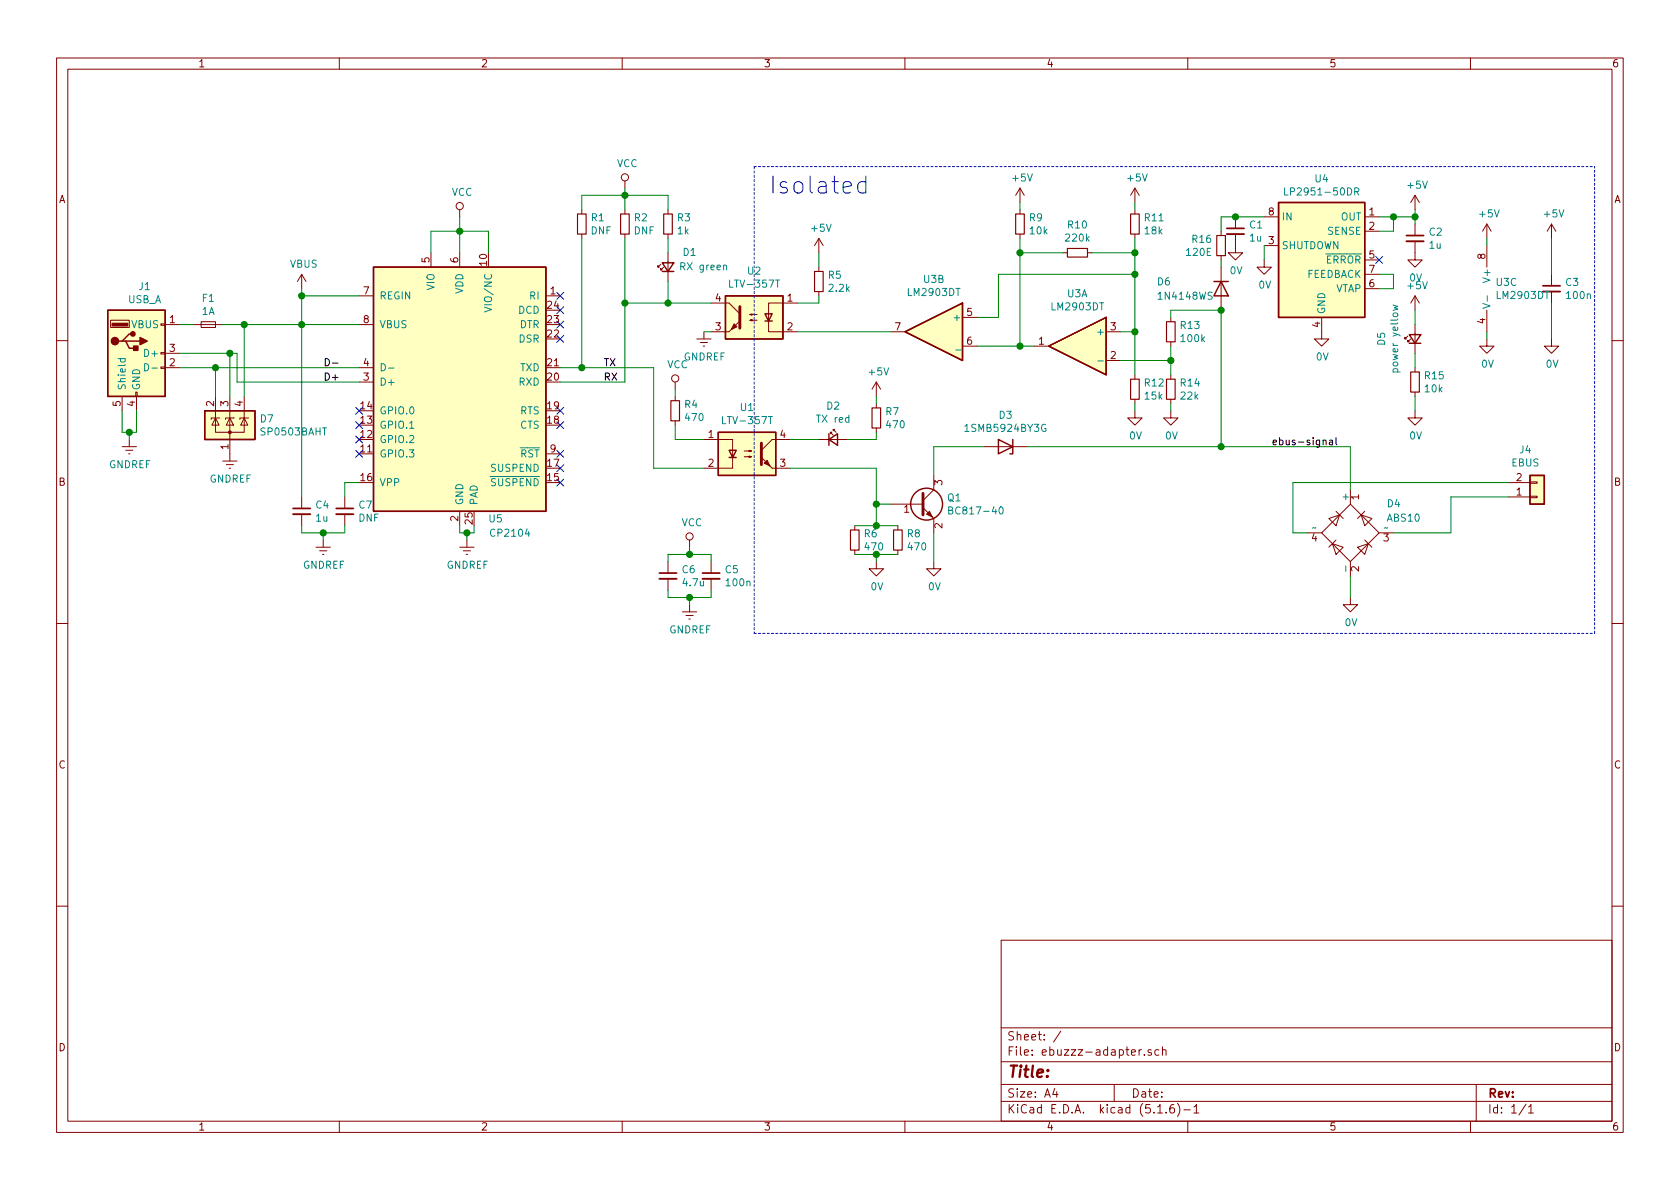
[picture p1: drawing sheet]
EESchema Schematic File Version 4
EELAYER 30 0
EELAYER END
$Descr A4 11693 8268
encoding utf-8
Sheet 1 1
Title ""
Date ""
Rev ""
Comp ""
Comment1 ""
Comment2 ""
Comment3 ""
Comment4 ""
$EndDescr
$Comp
L Diode_Bridge:ABS10 D4
U 1 1
P 9400 3700
F 0 "D4" V 9600 3450 50  0000 R CNN
F 1 "ABS10" V 9500 3450 50  0000 R CNN
F 2 "Diode_SMD:Diode_Bridge_Diotec_ABS" H 9550 3825 50  0001 L CNN
F 3 "https://diotec.com/tl_files/diotec/files/pdf/datasheets/abs2.pdf" H 9400 3700 50  0001 C CNN
F 4 "3127182" V 9400 3700 50  0001 C CNN "Farnell"
F 5 "C65028" V 9400 3700 50  0001 C CNN "LCSC"
	1    9400 3700
	0    -1   -1   0   
$EndComp
Wire Wire Line
	10500 3450 10100 3450
Wire Wire Line
	10500 3350 9000 3350
Wire Wire Line
	9000 3350 9000 3700
Wire Wire Line
	9000 3700 9100 3700
Wire Wire Line
	9400 4000 9400 4150
$Comp
L Comparator:LM2903 U3
U 1 1
P 7500 2400
F 0 "U3" H 7500 2767 50  0000 C CNN
F 1 "LM2903DT" H 7500 2676 50  0000 C CNN
F 2 "Package_SO:SOIC-8_3.9x4.9mm_P1.27mm" H 7500 2400 50  0001 C CNN
F 3 "http://www.ti.com/lit/ds/symlink/lm393-n.pdf" H 7500 2400 50  0001 C CNN
F 4 "2382615" H 7500 2400 50  0001 C CNN "Farnell"
F 5 "C98194" H 7500 2400 50  0001 C CNN "LCSC"
	1    7500 2400
	-1   0    0    -1  
$EndComp
$Comp
L Comparator:LM2903 U3
U 2 1
P 6500 2300
F 0 "U3" H 6500 2667 50  0000 C CNN
F 1 "LM2903DT" H 6500 2576 50  0000 C CNN
F 2 "Package_SO:SOIC-8_3.9x4.9mm_P1.27mm" H 6500 2300 50  0001 C CNN
F 3 "http://www.ti.com/lit/ds/symlink/lm393-n.pdf" H 6500 2300 50  0001 C CNN
	2    6500 2300
	-1   0    0    -1  
$EndComp
$Comp
L Comparator:LM2903 U3
U 3 1
P 10450 2000
F 0 "U3" H 10408 2046 50  0000 L CNN
F 1 "LM2903DT" H 10408 1955 50  0000 L CNN
F 2 "Package_SO:SOIC-8_3.9x4.9mm_P1.27mm" H 10450 2000 50  0001 C CNN
F 3 "http://www.ti.com/lit/ds/symlink/lm393-n.pdf" H 10450 2000 50  0001 C CNN
	3    10450 2000
	1    0    0    -1  
$EndComp
$Comp
L Device:R_Small R14
U 1 1
P 8150 2700
F 0 "R14" H 8209 2746 50  0000 L CNN
F 1 "22k" H 8209 2655 50  0000 L CNN
F 2 "Resistor_SMD:R_0805_2012Metric" H 8150 2700 50  0001 C CNN
F 3 "~" H 8150 2700 50  0001 C CNN
F 4 "C17560" H 8150 2700 50  0001 C CNN "LCSC"
	1    8150 2700
	1    0    0    -1  
$EndComp
$Comp
L Device:R_Small R12
U 1 1
P 7900 2700
F 0 "R12" H 7959 2746 50  0000 L CNN
F 1 "15k" H 7959 2655 50  0000 L CNN
F 2 "Resistor_SMD:R_0805_2012Metric" H 7900 2700 50  0001 C CNN
F 3 "~" H 7900 2700 50  0001 C CNN
F 4 "C17475" H 7900 2700 50  0001 C CNN "LCSC"
	1    7900 2700
	1    0    0    -1  
$EndComp
$Comp
L Device:R_Small R11
U 1 1
P 7900 1550
F 0 "R11" H 7959 1596 50  0000 L CNN
F 1 "18k" H 7959 1505 50  0000 L CNN
F 2 "Resistor_SMD:R_0805_2012Metric" H 7900 1550 50  0001 C CNN
F 3 "~" H 7900 1550 50  0001 C CNN
F 4 "C17506" H 7900 1550 50  0001 C CNN "LCSC"
	1    7900 1550
	1    0    0    -1  
$EndComp
$Comp
L Device:R_Small R13
U 1 1
P 8150 2300
F 0 "R13" H 8209 2346 50  0000 L CNN
F 1 "100k" H 8209 2255 50  0000 L CNN
F 2 "Resistor_SMD:R_0805_2012Metric" H 8150 2300 50  0001 C CNN
F 3 "~" H 8150 2300 50  0001 C CNN
F 4 "C17407" H 8150 2300 50  0001 C CNN "LCSC"
	1    8150 2300
	1    0    0    -1  
$EndComp
$Comp
L Device:R_Small R10
U 1 1
P 7500 1750
F 0 "R10" V 7304 1750 50  0000 C CNN
F 1 "220k" V 7395 1750 50  0000 C CNN
F 2 "Resistor_SMD:R_0805_2012Metric" H 7500 1750 50  0001 C CNN
F 3 "~" H 7500 1750 50  0001 C CNN
F 4 "C17556" V 7500 1750 50  0001 C CNN "LCSC"
	1    7500 1750
	0    1    1    0   
$EndComp
$Comp
L Device:R_Small R9
U 1 1
P 7100 1550
F 0 "R9" H 7159 1596 50  0000 L CNN
F 1 "10k" H 7159 1505 50  0000 L CNN
F 2 "Resistor_SMD:R_0805_2012Metric" H 7100 1550 50  0001 C CNN
F 3 "~" H 7100 1550 50  0001 C CNN
F 4 "C17414" H 7100 1550 50  0001 C CNN "LCSC"
	1    7100 1550
	1    0    0    -1  
$EndComp
$Comp
L Device:R_Small R5
U 1 1
P 5700 1950
F 0 "R5" H 5759 1996 50  0000 L CNN
F 1 "2.2k" H 5759 1905 50  0000 L CNN
F 2 "Resistor_SMD:R_0805_2012Metric" H 5700 1950 50  0001 C CNN
F 3 "~" H 5700 1950 50  0001 C CNN
F 4 "C17520" H 5700 1950 50  0001 C CNN "LCSC"
	1    5700 1950
	1    0    0    -1  
$EndComp
$Comp
L power:0V #PWR011
U 1 1
P 9400 4150
F 0 "#PWR011" H 9400 3900 50  0001 C CNN
F 1 "0V" H 9405 3977 50  0000 C CNN
F 2 "" H 9400 4150 50  0001 C CNN
F 3 "" H 9400 4150 50  0001 C CNN
	1    9400 4150
	1    0    0    -1  
$EndComp
$Comp
L power:0V #PWR07
U 1 1
P 8150 2850
F 0 "#PWR07" H 8150 2600 50  0001 C CNN
F 1 "0V" H 8155 2677 50  0000 C CNN
F 2 "" H 8150 2850 50  0001 C CNN
F 3 "" H 8150 2850 50  0001 C CNN
	1    8150 2850
	1    0    0    -1  
$EndComp
$Comp
L power:0V #PWR06
U 1 1
P 7900 2850
F 0 "#PWR06" H 7900 2600 50  0001 C CNN
F 1 "0V" H 7905 2677 50  0000 C CNN
F 2 "" H 7900 2850 50  0001 C CNN
F 3 "" H 7900 2850 50  0001 C CNN
	1    7900 2850
	1    0    0    -1  
$EndComp
Wire Wire Line
	8150 2800 8150 2850
Wire Wire Line
	7800 2500 8150 2500
Wire Wire Line
	8150 2500 8150 2600
Wire Wire Line
	8150 2400 8150 2500
Connection ~ 8150 2500
Wire Wire Line
	7800 2300 7900 2300
Wire Wire Line
	7900 2300 7900 2600
Connection ~ 7900 2300
Wire Wire Line
	7900 1650 7900 1750
Wire Wire Line
	7600 1750 7900 1750
Connection ~ 7900 1750
Wire Wire Line
	7100 1400 7100 1450
Wire Wire Line
	7100 1750 7400 1750
Connection ~ 7100 1750
Wire Wire Line
	7100 2400 7200 2400
Wire Wire Line
	6800 2200 6950 2200
Wire Wire Line
	6800 2400 7100 2400
Connection ~ 7100 2400
Wire Wire Line
	6200 2300 5550 2300
Wire Notes Line
	5250 1150 5250 4400
Wire Notes Line
	11100 4400 11100 1150
Text Notes 5350 1350 0    118  ~ 0
Isolated
Wire Wire Line
	9700 3700 10100 3700
Wire Wire Line
	10100 3700 10100 3450
$Comp
L power:+5V #PWR01
U 1 1
P 5700 1750
F 0 "#PWR01" H 5700 1600 50  0001 C CNN
F 1 "+5V" H 5715 1923 50  0000 C CNN
F 2 "" H 5700 1750 50  0001 C CNN
F 3 "" H 5700 1750 50  0001 C CNN
	1    5700 1750
	1    0    0    -1  
$EndComp
Wire Wire Line
	5700 1750 5700 1850
Wire Wire Line
	5700 2050 5700 2100
Wire Wire Line
	5700 2100 5550 2100
$Comp
L power:+5V #PWR016
U 1 1
P 10350 1650
F 0 "#PWR016" H 10350 1500 50  0001 C CNN
F 1 "+5V" H 10365 1823 50  0000 C CNN
F 2 "" H 10350 1650 50  0001 C CNN
F 3 "" H 10350 1650 50  0001 C CNN
	1    10350 1650
	1    0    0    -1  
$EndComp
$Comp
L power:0V #PWR017
U 1 1
P 10350 2350
F 0 "#PWR017" H 10350 2100 50  0001 C CNN
F 1 "0V" H 10355 2177 50  0000 C CNN
F 2 "" H 10350 2350 50  0001 C CNN
F 3 "" H 10350 2350 50  0001 C CNN
	1    10350 2350
	1    0    0    -1  
$EndComp
Wire Wire Line
	10350 2300 10350 2350
Wire Wire Line
	10350 1650 10350 1700
$Comp
L Regulator_Linear:LP2951-5.0_SOIC U4
U 1 1
P 9200 1800
F 0 "U4" H 9200 2367 50  0000 C CNN
F 1 "LP2951-50DR" H 9200 2276 50  0000 C CNN
F 2 "Package_SO:SOIC-8_3.9x4.9mm_P1.27mm" H 9200 1150 50  0001 C CNN
F 3 "http://www.ti.com/lit/ds/symlink/lp2951-n.pdf" H 9200 1800 50  0001 C CNN
F 4 "1755065" H 9200 1800 50  0001 C CNN "Farnell"
F 5 "C109380" H 9200 1800 50  0001 C CNN "LCSC"
	1    9200 1800
	1    0    0    -1  
$EndComp
Wire Wire Line
	9400 3400 9400 3100
Wire Wire Line
	9400 3100 8500 3100
Wire Wire Line
	8500 3100 8500 2150
Wire Wire Line
	8500 2150 8150 2150
Wire Wire Line
	8150 2150 8150 2200
$Comp
L power:0V #PWR010
U 1 1
P 9200 2300
F 0 "#PWR010" H 9200 2050 50  0001 C CNN
F 1 "0V" H 9205 2127 50  0000 C CNN
F 2 "" H 9200 2300 50  0001 C CNN
F 3 "" H 9200 2300 50  0001 C CNN
	1    9200 2300
	1    0    0    -1  
$EndComp
NoConn ~ 9600 1800
Wire Wire Line
	9600 1900 9700 1900
Wire Wire Line
	9700 1900 9700 2000
Wire Wire Line
	9700 2000 9600 2000
Wire Wire Line
	9600 1500 9700 1500
Wire Wire Line
	9700 1500 9700 1600
Wire Wire Line
	9700 1600 9600 1600
$Comp
L power:0V #PWR09
U 1 1
P 8800 1800
F 0 "#PWR09" H 8800 1550 50  0001 C CNN
F 1 "0V" H 8805 1627 50  0000 C CNN
F 2 "" H 8800 1800 50  0001 C CNN
F 3 "" H 8800 1800 50  0001 C CNN
	1    8800 1800
	1    0    0    -1  
$EndComp
Wire Wire Line
	8800 1700 8800 1800
Wire Wire Line
	8500 1500 8500 1600
Wire Wire Line
	8500 1500 8600 1500
$Comp
L Device:C_Small C1
U 1 1
P 8600 1600
F 0 "C1" H 8692 1646 50  0000 L CNN
F 1 "1u" H 8692 1555 50  0000 L CNN
F 2 "Capacitor_SMD:C_0805_2012Metric" H 8600 1600 50  0001 C CNN
F 3 "~" H 8600 1600 50  0001 C CNN
F 4 "C28323" H 8600 1600 50  0001 C CNN "LCSC"
	1    8600 1600
	1    0    0    -1  
$EndComp
Connection ~ 8600 1500
Wire Wire Line
	8600 1500 8800 1500
$Comp
L power:0V #PWR08
U 1 1
P 8600 1700
F 0 "#PWR08" H 8600 1450 50  0001 C CNN
F 1 "0V" H 8605 1527 50  0000 C CNN
F 2 "" H 8600 1700 50  0001 C CNN
F 3 "" H 8600 1700 50  0001 C CNN
	1    8600 1700
	1    0    0    -1  
$EndComp
$Comp
L Device:C_Small C2
U 1 1
P 9850 1650
F 0 "C2" H 9942 1696 50  0000 L CNN
F 1 "1u" H 9942 1605 50  0000 L CNN
F 2 "Capacitor_SMD:C_0805_2012Metric" H 9850 1650 50  0001 C CNN
F 3 "~" H 9850 1650 50  0001 C CNN
F 4 "C28323" H 9850 1650 50  0001 C CNN "LCSC"
	1    9850 1650
	1    0    0    -1  
$EndComp
$Comp
L power:0V #PWR013
U 1 1
P 9850 1750
F 0 "#PWR013" H 9850 1500 50  0001 C CNN
F 1 "0V" H 9855 1577 50  0000 C CNN
F 2 "" H 9850 1750 50  0001 C CNN
F 3 "" H 9850 1750 50  0001 C CNN
	1    9850 1750
	1    0    0    -1  
$EndComp
Wire Wire Line
	9700 1500 9850 1500
Connection ~ 9700 1500
$Comp
L power:+5V #PWR012
U 1 1
P 9850 1450
F 0 "#PWR012" H 9850 1300 50  0001 C CNN
F 1 "+5V" H 9865 1623 50  0000 C CNN
F 2 "" H 9850 1450 50  0001 C CNN
F 3 "" H 9850 1450 50  0001 C CNN
	1    9850 1450
	1    0    0    -1  
$EndComp
Wire Wire Line
	9850 1450 9850 1500
Connection ~ 9850 1500
Wire Wire Line
	9850 1500 9850 1550
$Comp
L Device:LED_Small D2
U 1 1
P 5800 3050
F 0 "D2" H 5800 3285 50  0000 C CNN
F 1 "TX red" H 5800 3194 50  0000 C CNN
F 2 "LED_SMD:LED_0805_2012Metric" V 5800 3050 50  0001 C CNN
F 3 "~" V 5800 3050 50  0001 C CNN
F 4 "C84256" H 5800 3050 50  0001 C CNN "LCSC"
	1    5800 3050
	1    0    0    -1  
$EndComp
$Comp
L Device:R_Small R7
U 1 1
P 6100 2900
F 0 "R7" H 6159 2946 50  0000 L CNN
F 1 "470" H 6159 2855 50  0000 L CNN
F 2 "Resistor_SMD:R_0805_2012Metric" H 6100 2900 50  0001 C CNN
F 3 "~" H 6100 2900 50  0001 C CNN
F 4 "C17710" H 6100 2900 50  0001 C CNN "LCSC"
	1    6100 2900
	1    0    0    -1  
$EndComp
$Comp
L power:+5V #PWR02
U 1 1
P 6100 2750
F 0 "#PWR02" H 6100 2600 50  0001 C CNN
F 1 "+5V" H 6115 2923 50  0000 C CNN
F 2 "" H 6100 2750 50  0001 C CNN
F 3 "" H 6100 2750 50  0001 C CNN
	1    6100 2750
	1    0    0    -1  
$EndComp
Wire Wire Line
	6100 2750 6100 2800
Wire Wire Line
	6100 3000 6100 3050
Wire Wire Line
	6100 3050 5900 3050
Wire Wire Line
	5700 3050 5500 3050
$Comp
L Transistor_BJT:BC817 Q1
U 1 1
P 6400 3500
F 0 "Q1" H 6590 3546 50  0000 L CNN
F 1 "BC817-40" H 6590 3455 50  0000 L CNN
F 2 "Package_TO_SOT_SMD:SOT-23" H 6600 3425 50  0001 L CIN
F 3 "http://www.fairchildsemi.com/ds/BC/BC817.pdf" H 6400 3500 50  0001 L CNN
F 4 "1798081" H 6400 3500 50  0001 C CNN "Farnell"
F 5 "C181151" H 6400 3500 50  0001 C CNN "LCSC"
	1    6400 3500
	1    0    0    -1  
$EndComp
Wire Wire Line
	5500 3250 6100 3250
Wire Wire Line
	6100 3250 6100 3500
Wire Wire Line
	6100 3500 6200 3500
Wire Wire Line
	6100 3500 6100 3650
Connection ~ 6100 3500
$Comp
L power:0V #PWR03
U 1 1
P 6100 3900
F 0 "#PWR03" H 6100 3650 50  0001 C CNN
F 1 "0V" H 6105 3727 50  0000 C CNN
F 2 "" H 6100 3900 50  0001 C CNN
F 3 "" H 6100 3900 50  0001 C CNN
	1    6100 3900
	1    0    0    -1  
$EndComp
Wire Wire Line
	6500 3700 6500 3900
Wire Wire Line
	6100 3850 6100 3900
$Comp
L Diode:Z1SMAxxx D3
U 1 1
P 7000 3100
F 0 "D3" H 7000 2884 50  0000 C CNN
F 1 "1SMB5924BY3G" H 7000 2975 50  0000 C CNN
F 2 "Diode_SMD:D_SMA" H 7000 2925 50  0001 C CNN
F 3 "https://diotec.com/tl_files/diotec/files/pdf/datasheets/z1sma1.pdf" H 7000 3100 50  0001 C CNN
F 4 "1611267" H 7000 3100 50  0001 C CNN "Farnell"
F 5 "C53166" H 7000 3100 50  0001 C CNN "LCSC"
	1    7000 3100
	-1   0    0    1   
$EndComp
Wire Wire Line
	6850 3100 6500 3100
Wire Wire Line
	6500 3100 6500 3300
Wire Wire Line
	7150 3100 8500 3100
Connection ~ 8500 3100
$Comp
L Device:LED_Small D1
U 1 1
P 4650 1850
F 0 "D1" V 4750 1700 50  0000 C CNN
F 1 "RX green" V 4650 1600 50  0000 C CNN
F 2 "LED_SMD:LED_0805_2012Metric" V 4650 1850 50  0001 C CNN
F 3 "~" V 4650 1850 50  0001 C CNN
F 4 "C2297" V 4650 1850 50  0001 C CNN "LCSC"
	1    4650 1850
	0    -1   -1   0   
$EndComp
$Comp
L Device:R_Small R1
U 1 1
P 4050 1550
F 0 "R1" H 4109 1596 50  0000 L CNN
F 1 "DNF" H 4109 1505 50  0000 L CNN
F 2 "Resistor_SMD:R_0805_2012Metric" H 4050 1550 50  0001 C CNN
F 3 "~" H 4050 1550 50  0001 C CNN
	1    4050 1550
	1    0    0    -1  
$EndComp
$Comp
L Device:R_Small R4
U 1 1
P 4700 2850
F 0 "R4" H 4759 2896 50  0000 L CNN
F 1 "470" H 4759 2805 50  0000 L CNN
F 2 "Resistor_SMD:R_0805_2012Metric" H 4700 2850 50  0001 C CNN
F 3 "~" H 4700 2850 50  0001 C CNN
F 4 "C17710" H 4700 2850 50  0001 C CNN "LCSC"
	1    4700 2850
	1    0    0    -1  
$EndComp
Wire Wire Line
	4700 2950 4700 3050
Wire Wire Line
	4700 3050 4900 3050
Wire Wire Line
	4900 3250 4550 3250
$Comp
L Device:R_Small R8
U 1 1
P 6250 3750
F 0 "R8" H 6309 3796 50  0000 L CNN
F 1 "470" H 6309 3705 50  0000 L CNN
F 2 "Resistor_SMD:R_0805_2012Metric" H 6250 3750 50  0001 C CNN
F 3 "~" H 6250 3750 50  0001 C CNN
F 4 "C17710" H 6250 3750 50  0001 C CNN "LCSC"
	1    6250 3750
	1    0    0    -1  
$EndComp
$Comp
L Device:R_Small R6
U 1 1
P 5950 3750
F 0 "R6" H 6009 3796 50  0000 L CNN
F 1 "470" H 6009 3705 50  0000 L CNN
F 2 "Resistor_SMD:R_0805_2012Metric" H 5950 3750 50  0001 C CNN
F 3 "~" H 5950 3750 50  0001 C CNN
F 4 "C17710" H 5950 3750 50  0001 C CNN "LCSC"
	1    5950 3750
	1    0    0    -1  
$EndComp
Wire Wire Line
	6100 3650 5950 3650
Wire Wire Line
	6100 3650 6250 3650
Connection ~ 6100 3650
Wire Wire Line
	5950 3850 6100 3850
Wire Wire Line
	6100 3850 6250 3850
Connection ~ 6100 3850
Wire Wire Line
	4350 1350 4350 1450
Wire Wire Line
	4650 1350 4650 1450
Wire Wire Line
	4650 1650 4650 1750
Wire Wire Line
	4350 2100 4650 2100
Wire Wire Line
	4650 1950 4650 2100
$Comp
L Device:C_Small C3
U 1 1
P 10800 2000
F 0 "C3" H 10892 2046 50  0000 L CNN
F 1 "100n" H 10892 1955 50  0000 L CNN
F 2 "Capacitor_SMD:C_0805_2012Metric" H 10800 2000 50  0001 C CNN
F 3 "~" H 10800 2000 50  0001 C CNN
F 4 "C49678" H 10800 2000 50  0001 C CNN "LCSC"
	1    10800 2000
	1    0    0    -1  
$EndComp
$Comp
L power:+5V #PWR018
U 1 1
P 10800 1650
F 0 "#PWR018" H 10800 1500 50  0001 C CNN
F 1 "+5V" H 10815 1823 50  0000 C CNN
F 2 "" H 10800 1650 50  0001 C CNN
F 3 "" H 10800 1650 50  0001 C CNN
	1    10800 1650
	1    0    0    -1  
$EndComp
$Comp
L power:0V #PWR019
U 1 1
P 10800 2350
F 0 "#PWR019" H 10800 2100 50  0001 C CNN
F 1 "0V" H 10805 2177 50  0000 C CNN
F 2 "" H 10800 2350 50  0001 C CNN
F 3 "" H 10800 2350 50  0001 C CNN
	1    10800 2350
	1    0    0    -1  
$EndComp
Wire Wire Line
	10800 1650 10800 1900
Wire Wire Line
	10800 2100 10800 2350
Wire Notes Line
	5250 4400 11100 4400
Wire Notes Line
	5250 1150 11100 1150
Wire Wire Line
	7900 2800 7900 2850
$Comp
L Device:LED_Small D5
U 1 1
P 9850 2350
F 0 "D5" H 9850 2585 50  0000 C CNN
F 1 "power yellow" H 9850 2494 50  0000 C CNN
F 2 "LED_SMD:LED_0805_2012Metric" V 9850 2350 50  0001 C CNN
F 3 "~" V 9850 2350 50  0001 C CNN
F 4 "C2296" H 9850 2350 50  0001 C CNN "LCSC"
	1    9850 2350
	0    -1   -1   0   
$EndComp
$Comp
L Device:R_Small R15
U 1 1
P 9850 2650
F 0 "R15" H 9909 2696 50  0000 L CNN
F 1 "10k" H 9909 2605 50  0000 L CNN
F 2 "Resistor_SMD:R_0805_2012Metric" H 9850 2650 50  0001 C CNN
F 3 "~" H 9850 2650 50  0001 C CNN
F 4 "C17414" H 9850 2650 50  0001 C CNN "LCSC"
	1    9850 2650
	1    0    0    -1  
$EndComp
$Comp
L power:+5V #PWR014
U 1 1
P 9850 2150
F 0 "#PWR014" H 9850 2000 50  0001 C CNN
F 1 "+5V" H 9865 2323 50  0000 C CNN
F 2 "" H 9850 2150 50  0001 C CNN
F 3 "" H 9850 2150 50  0001 C CNN
	1    9850 2150
	1    0    0    -1  
$EndComp
Wire Wire Line
	9850 2150 9850 2250
Wire Wire Line
	9850 2450 9850 2550
$Comp
L power:0V #PWR015
U 1 1
P 9850 2850
F 0 "#PWR015" H 9850 2600 50  0001 C CNN
F 1 "0V" H 9855 2677 50  0000 C CNN
F 2 "" H 9850 2850 50  0001 C CNN
F 3 "" H 9850 2850 50  0001 C CNN
	1    9850 2850
	1    0    0    -1  
$EndComp
Wire Wire Line
	9850 2750 9850 2850
Text Label 8850 3100 0    50   ~ 0
ebus-signal
$Comp
L Connector_Generic:Conn_01x02 J4
U 1 1
P 10700 3450
F 0 "J4" H 10618 3125 50  0000 C CNN
F 1 "EBUS" H 10618 3216 50  0000 C CNN
F 2 "Connector_Phoenix_MC:PhoenixContact_MC_1,5_2-G-3.81_1x02_P3.81mm_Horizontal" H 10700 3450 50  0001 C CNN
F 3 "~" H 10700 3450 50  0001 C CNN
F 4 "2008015" H 10700 3450 50  0001 C CNN "Farnell"
	1    10700 3450
	1    0    0    1   
$EndComp
$Comp
L Device:R_Small R16
U 1 1
P 8500 1700
F 0 "R16" H 8559 1746 50  0000 L CNN
F 1 "120E" H 8559 1655 50  0000 L CNN
F 2 "Resistor_SMD:R_0805_2012Metric" H 8500 1700 50  0001 C CNN
F 3 "~" H 8500 1700 50  0001 C CNN
F 4 "C17437" H 8500 1700 50  0001 C CNN "LCSC"
	1    8500 1700
	-1   0    0    -1  
$EndComp
$Comp
L power:0V #PWR0101
U 1 1
P 6500 3900
F 0 "#PWR0101" H 6500 3650 50  0001 C CNN
F 1 "0V" H 6505 3727 50  0000 C CNN
F 2 "" H 6500 3900 50  0001 C CNN
F 3 "" H 6500 3900 50  0001 C CNN
	1    6500 3900
	1    0    0    -1  
$EndComp
Wire Wire Line
	7900 1400 7900 1450
$Comp
L power:+5V #PWR04
U 1 1
P 7100 1400
F 0 "#PWR04" H 7100 1250 50  0001 C CNN
F 1 "+5V" H 7115 1573 50  0000 C CNN
F 2 "" H 7100 1400 50  0001 C CNN
F 3 "" H 7100 1400 50  0001 C CNN
	1    7100 1400
	1    0    0    -1  
$EndComp
Wire Wire Line
	6950 1900 6950 2200
Wire Wire Line
	7900 1900 7900 2300
Connection ~ 7900 1900
Wire Wire Line
	7900 1750 7900 1900
Wire Wire Line
	7900 1900 6950 1900
$Comp
L power:+5V #PWR05
U 1 1
P 7900 1400
F 0 "#PWR05" H 7900 1250 50  0001 C CNN
F 1 "+5V" H 7915 1573 50  0000 C CNN
F 2 "" H 7900 1400 50  0001 C CNN
F 3 "" H 7900 1400 50  0001 C CNN
	1    7900 1400
	1    0    0    -1  
$EndComp
Wire Wire Line
	7100 1650 7100 1750
Wire Wire Line
	7100 1750 7100 2400
$Comp
L Diode:1N4148WS D6
U 1 1
P 8500 2000
F 0 "D6" V 8450 1550 50  0000 L CNN
F 1 "1N4148WS" V 8550 1550 50  0000 L CNN
F 2 "Diode_SMD:D_SOD-323" H 8500 1825 50  0001 C CNN
F 3 "https://www.vishay.com/docs/85751/1n4148ws.pdf" H 8500 2000 50  0001 C CNN
F 4 "2675148" V 8500 2000 50  0001 C CNN "Farnell"
F 5 "C57759" V 8500 2000 50  0001 C CNN "LCSC"
	1    8500 2000
	0    1    1    0   
$EndComp
Connection ~ 8500 2150
Wire Wire Line
	8500 1800 8500 1850
$Comp
L Interface_USB:CP2104 U5
U 1 1
P 3200 2650
F 0 "U5" H 3450 1700 50  0000 C CNN
F 1 "CP2104" H 3550 1600 50  0000 C CNN
F 2 "Package_DFN_QFN:QFN-24-1EP_4x4mm_P0.5mm_EP2.6x2.6mm_ThermalVias" H 3350 1700 50  0001 L CNN
F 3 "https://www.silabs.com/documents/public/data-sheets/cp2104.pdf" H 2650 3900 50  0001 C CNN
F 4 "C47742" H 3200 2650 50  0001 C CNN "LCSC"
	1    3200 2650
	1    0    0    -1  
$EndComp
Wire Wire Line
	3200 3650 3200 3700
Wire Wire Line
	3200 3700 3250 3700
Wire Wire Line
	3250 3700 3250 3750
Wire Wire Line
	3300 3650 3300 3700
Wire Wire Line
	3300 3700 3250 3700
Connection ~ 3250 3700
$Comp
L Connector:USB_A J1
U 1 1
P 950 2450
F 0 "J1" H 1007 2917 50  0000 C CNN
F 1 "USB_A" H 1007 2826 50  0000 C CNN
F 2 "Connector_USB:USB_A_CNCTech_1001-011-01101_Horizontal" H 1100 2400 50  0001 C CNN
F 3 " ~" H 1100 2400 50  0001 C CNN
	1    950  2450
	1    0    0    -1  
$EndComp
Wire Wire Line
	850  2850 850  3000
Wire Wire Line
	950  2850 950  3000
Wire Wire Line
	3200 1500 3200 1600
Wire Wire Line
	3000 1750 3000 1600
Wire Wire Line
	3000 1600 3200 1600
Connection ~ 3200 1600
Wire Wire Line
	3200 1600 3200 1750
Wire Wire Line
	3400 1750 3400 1600
Wire Wire Line
	3400 1600 3200 1600
$Comp
L Device:C_Small C7
U 1 1
P 2400 3550
F 0 "C7" H 2492 3596 50  0000 L CNN
F 1 "DNF" H 2492 3505 50  0000 L CNN
F 2 "Capacitor_SMD:C_0805_2012Metric" H 2400 3550 50  0001 C CNN
F 3 "~" H 2400 3550 50  0001 C CNN
	1    2400 3550
	1    0    0    -1  
$EndComp
Wire Wire Line
	2500 3350 2400 3350
Wire Wire Line
	2400 3350 2400 3450
Wire Wire Line
	2400 3650 2400 3700
$Comp
L Device:C_Small C4
U 1 1
P 2100 3550
F 0 "C4" H 2192 3596 50  0000 L CNN
F 1 "1u" H 2192 3505 50  0000 L CNN
F 2 "Capacitor_SMD:C_0805_2012Metric" H 2100 3550 50  0001 C CNN
F 3 "~" H 2100 3550 50  0001 C CNN
F 4 "C28323" H 2100 3550 50  0001 C CNN "LCSC"
	1    2100 3550
	1    0    0    -1  
$EndComp
$Comp
L Device:C_Small C6
U 1 1
P 4650 4000
F 0 "C6" H 4742 4046 50  0000 L CNN
F 1 "4.7u" H 4742 3955 50  0000 L CNN
F 2 "Capacitor_SMD:C_0805_2012Metric" H 4650 4000 50  0001 C CNN
F 3 "~" H 4650 4000 50  0001 C CNN
F 4 "C1779" H 4650 4000 50  0001 C CNN "LCSC"
	1    4650 4000
	1    0    0    -1  
$EndComp
$Comp
L Device:C_Small C5
U 1 1
P 4950 4000
F 0 "C5" H 5042 4046 50  0000 L CNN
F 1 "100n" H 5042 3955 50  0000 L CNN
F 2 "Capacitor_SMD:C_0805_2012Metric" H 4950 4000 50  0001 C CNN
F 3 "~" H 4950 4000 50  0001 C CNN
F 4 "C49678" H 4950 4000 50  0001 C CNN "LCSC"
	1    4950 4000
	1    0    0    -1  
$EndComp
Wire Wire Line
	4650 3900 4650 3850
Wire Wire Line
	4650 3850 4800 3850
Wire Wire Line
	4800 3850 4800 3800
Wire Wire Line
	4800 3850 4950 3850
Wire Wire Line
	4950 3850 4950 3900
Connection ~ 4800 3850
Wire Wire Line
	4650 4100 4650 4150
Wire Wire Line
	4650 4150 4800 4150
Wire Wire Line
	4800 4150 4800 4200
Wire Wire Line
	4950 4100 4950 4150
Wire Wire Line
	4950 4150 4800 4150
Connection ~ 4800 4150
Wire Wire Line
	2100 2050 2500 2050
Wire Wire Line
	2100 3650 2100 3700
Wire Wire Line
	2100 3700 2250 3700
Wire Wire Line
	2250 3700 2250 3750
Wire Wire Line
	2400 3700 2250 3700
Connection ~ 2250 3700
Wire Wire Line
	4900 2300 4950 2300
$Comp
L Device:Fuse_Small F1
U 1 1
P 1450 2250
F 0 "F1" H 1450 2435 50  0000 C CNN
F 1 "1A" H 1450 2344 50  0000 C CNN
F 2 "Fuse:Fuse_1206_3216Metric" H 1450 2250 50  0001 C CNN
F 3 "~" H 1450 2250 50  0001 C CNN
F 4 "C182308" H 1450 2250 50  0001 C CNN "LCSC"
	1    1450 2250
	1    0    0    -1  
$EndComp
$Comp
L Device:R_Small R3
U 1 1
P 4650 1550
F 0 "R3" H 4709 1596 50  0000 L CNN
F 1 "1k" H 4709 1505 50  0000 L CNN
F 2 "Resistor_SMD:R_0805_2012Metric" H 4650 1550 50  0001 C CNN
F 3 "~" H 4650 1550 50  0001 C CNN
F 4 "C17513" H 4650 1550 50  0001 C CNN "LCSC"
	1    4650 1550
	1    0    0    -1  
$EndComp
Wire Wire Line
	4350 1650 4350 2100
Wire Wire Line
	4350 1350 4350 1300
Connection ~ 4350 1350
Wire Wire Line
	4350 1350 4650 1350
Wire Wire Line
	4700 2750 4700 2700
Wire Wire Line
	1250 2550 1500 2550
Wire Wire Line
	900  3000 900  3050
Connection ~ 900  3000
Wire Wire Line
	950  3000 900  3000
Wire Wire Line
	850  3000 900  3000
Wire Wire Line
	1250 2450 1600 2450
Wire Wire Line
	1650 2450 1650 2650
Wire Wire Line
	1650 2650 2500 2650
Wire Wire Line
	3900 2550 4050 2550
Wire Wire Line
	4550 2550 4550 3250
Wire Wire Line
	3900 2650 4350 2650
Wire Wire Line
	4350 2650 4350 2100
Connection ~ 4350 2100
$Comp
L Power_Protection:SP0503BAHT D7
U 1 1
P 1600 2950
F 0 "D7" H 1805 2996 50  0000 L CNN
F 1 "SP0503BAHT" H 1805 2905 50  0000 L CNN
F 2 "Package_TO_SOT_SMD:SOT-143" H 1825 2900 50  0001 L CNN
F 3 "http://www.littelfuse.com/~/media/files/littelfuse/technical%20resources/documents/data%20sheets/sp05xxba.pdf" H 1725 3075 50  0001 C CNN
F 4 "C7074" H 1600 2950 50  0001 C CNN "LCSC"
	1    1600 2950
	1    0    0    -1  
$EndComp
Wire Wire Line
	1500 2750 1500 2550
Connection ~ 1500 2550
Wire Wire Line
	1500 2550 2500 2550
Wire Wire Line
	1600 2750 1600 2450
Connection ~ 1600 2450
Wire Wire Line
	1600 2450 1650 2450
Wire Wire Line
	1700 2750 1700 2250
Connection ~ 1700 2250
NoConn ~ 2500 3150
NoConn ~ 2500 3050
NoConn ~ 2500 2950
NoConn ~ 2500 2850
NoConn ~ 3900 2850
NoConn ~ 3900 2950
NoConn ~ 3900 3150
NoConn ~ 3900 3250
NoConn ~ 3900 3350
NoConn ~ 3900 2350
NoConn ~ 3900 2250
NoConn ~ 3900 2150
NoConn ~ 3900 2050
$Comp
L Device:R_Small R2
U 1 1
P 4350 1550
F 0 "R2" H 4409 1596 50  0000 L CNN
F 1 "DNF" H 4409 1505 50  0000 L CNN
F 2 "Resistor_SMD:R_0805_2012Metric" H 4350 1550 50  0001 C CNN
F 3 "~" H 4350 1550 50  0001 C CNN
	1    4350 1550
	1    0    0    -1  
$EndComp
Wire Wire Line
	4350 1350 4050 1350
Wire Wire Line
	4050 1350 4050 1450
Wire Wire Line
	4050 1650 4050 2550
Connection ~ 4050 2550
Wire Wire Line
	4050 2550 4550 2550
$Comp
L power:VBUS #PWR0112
U 1 1
P 2100 2000
F 0 "#PWR0112" H 2100 1850 50  0001 C CNN
F 1 "VBUS" H 2115 2173 50  0000 C CNN
F 2 "" H 2100 2000 50  0001 C CNN
F 3 "" H 2100 2000 50  0001 C CNN
	1    2100 2000
	1    0    0    -1  
$EndComp
Wire Wire Line
	2100 2250 2500 2250
Connection ~ 2100 2250
Wire Wire Line
	2100 2250 2100 3450
Wire Wire Line
	1250 2250 1350 2250
Wire Wire Line
	2100 2250 2100 2050
Wire Wire Line
	2100 2000 2100 2050
Connection ~ 2100 2050
$Comp
L Isolator:LTV-357T U1
U 1 1
P 5200 3150
F 0 "U1" H 5200 3475 50  0000 C CNN
F 1 "LTV-357T" H 5200 3384 50  0000 C CNN
F 2 "Package_SO:SO-4_4.4x3.6mm_P2.54mm" H 5000 2950 50  0001 L CIN
F 3 "https://www.buerklin.com/medias/sys_master/download/download/h91/ha0/8892020588574.pdf" H 5200 3150 50  0001 L CNN
F 4 "C33068" H 5200 3150 50  0001 C CNN "LCSC"
	1    5200 3150
	1    0    0    -1  
$EndComp
$Comp
L Isolator:LTV-357T U2
U 1 1
P 5250 2200
F 0 "U2" H 5250 2525 50  0000 C CNN
F 1 "LTV-357T" H 5250 2434 50  0000 C CNN
F 2 "Package_SO:SO-4_4.4x3.6mm_P2.54mm" H 5050 2000 50  0001 L CIN
F 3 "https://www.buerklin.com/medias/sys_master/download/download/h91/ha0/8892020588574.pdf" H 5250 2200 50  0001 L CNN
F 4 "C33068" H 5250 2200 50  0001 C CNN "LCSC"
	1    5250 2200
	-1   0    0    -1  
$EndComp
$Comp
L power:GNDREF #PWR0102
U 1 1
P 2250 3750
F 0 "#PWR0102" H 2250 3500 50  0001 C CNN
F 1 "GNDREF" H 2255 3577 50  0000 C CNN
F 2 "" H 2250 3750 50  0001 C CNN
F 3 "" H 2250 3750 50  0001 C CNN
	1    2250 3750
	1    0    0    -1  
$EndComp
$Comp
L power:GNDREF #PWR0103
U 1 1
P 3250 3750
F 0 "#PWR0103" H 3250 3500 50  0001 C CNN
F 1 "GNDREF" H 3255 3577 50  0000 C CNN
F 2 "" H 3250 3750 50  0001 C CNN
F 3 "" H 3250 3750 50  0001 C CNN
	1    3250 3750
	1    0    0    -1  
$EndComp
$Comp
L power:GNDREF #PWR0104
U 1 1
P 4800 4200
F 0 "#PWR0104" H 4800 3950 50  0001 C CNN
F 1 "GNDREF" H 4805 4027 50  0000 C CNN
F 2 "" H 4800 4200 50  0001 C CNN
F 3 "" H 4800 4200 50  0001 C CNN
	1    4800 4200
	1    0    0    -1  
$EndComp
$Comp
L power:GNDREF #PWR0110
U 1 1
P 1600 3150
F 0 "#PWR0110" H 1600 2900 50  0001 C CNN
F 1 "GNDREF" H 1605 2977 50  0000 C CNN
F 2 "" H 1600 3150 50  0001 C CNN
F 3 "" H 1600 3150 50  0001 C CNN
	1    1600 3150
	1    0    0    -1  
$EndComp
$Comp
L power:GNDREF #PWR0111
U 1 1
P 900 3050
F 0 "#PWR0111" H 900 2800 50  0001 C CNN
F 1 "GNDREF" H 905 2877 50  0000 C CNN
F 2 "" H 900 3050 50  0001 C CNN
F 3 "" H 900 3050 50  0001 C CNN
	1    900  3050
	1    0    0    -1  
$EndComp
$Comp
L power:GNDREF #PWR0105
U 1 1
P 4900 2300
F 0 "#PWR0105" H 4900 2050 50  0001 C CNN
F 1 "GNDREF" H 4905 2127 50  0000 C CNN
F 2 "" H 4900 2300 50  0001 C CNN
F 3 "" H 4900 2300 50  0001 C CNN
	1    4900 2300
	1    0    0    -1  
$EndComp
Text Label 4200 2550 0    50   ~ 0
TX
Text Label 4200 2650 0    50   ~ 0
RX
Text Label 2250 2550 0    50   ~ 0
D-
Text Label 2250 2650 0    50   ~ 0
D+
Connection ~ 4650 2100
Wire Wire Line
	4650 2100 4950 2100
$Comp
L power:VCC #PWR0106
U 1 1
P 3200 1500
F 0 "#PWR0106" H 3200 1350 50  0001 C CNN
F 1 "VCC" H 3217 1673 50  0000 C CNN
F 2 "" H 3200 1500 50  0001 C CNN
F 3 "" H 3200 1500 50  0001 C CNN
	1    3200 1500
	1    0    0    -1  
$EndComp
$Comp
L power:VCC #PWR0107
U 1 1
P 4350 1300
F 0 "#PWR0107" H 4350 1150 50  0001 C CNN
F 1 "VCC" H 4367 1473 50  0000 C CNN
F 2 "" H 4350 1300 50  0001 C CNN
F 3 "" H 4350 1300 50  0001 C CNN
	1    4350 1300
	1    0    0    -1  
$EndComp
$Comp
L power:VCC #PWR0109
U 1 1
P 4800 3800
F 0 "#PWR0109" H 4800 3650 50  0001 C CNN
F 1 "VCC" H 4817 3973 50  0000 C CNN
F 2 "" H 4800 3800 50  0001 C CNN
F 3 "" H 4800 3800 50  0001 C CNN
	1    4800 3800
	1    0    0    -1  
$EndComp
Wire Wire Line
	1550 2250 1700 2250
Wire Wire Line
	1700 2250 2100 2250
$Comp
L power:VCC #PWR0108
U 1 1
P 4700 2700
F 0 "#PWR0108" H 4700 2550 50  0001 C CNN
F 1 "VCC" H 4717 2873 50  0000 C CNN
F 2 "" H 4700 2700 50  0001 C CNN
F 3 "" H 4700 2700 50  0001 C CNN
	1    4700 2700
	1    0    0    -1  
$EndComp
$EndSCHEMATC
